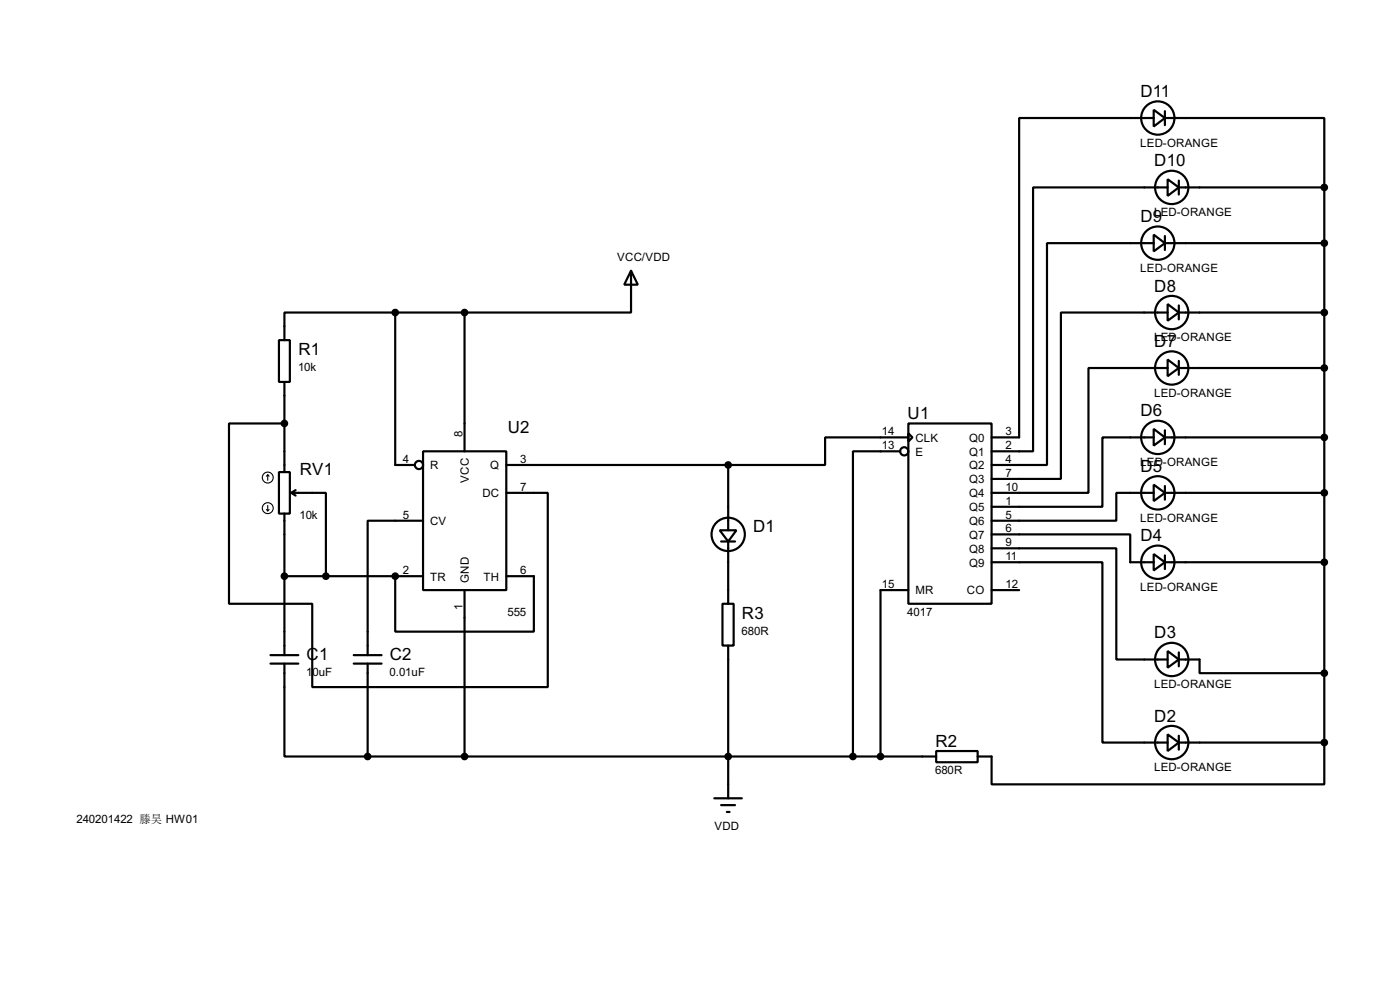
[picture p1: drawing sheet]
<svg xmlns="http://www.w3.org/2000/svg" width="256mm" height="180mm" viewBox="0 0 256 180" stroke-linecap="round" stroke-linejoin="round" font-family="sans-serif">
<g fill="none" stroke="#000" stroke-width=".4">
<path d="M211.4 20.1l2 1.5-2 1.6zM211.4 21.6h-24.7v58.5h-5M213.4 21.6h29.2v12.7M213.4 20.4v2.5M213.9 32.8l2.1 1.5-2.1 1.6zM213.9 34.3h-24.6v48.3h-7.6M216 34.3h26.6M216 33.1v2.5M242.6 34.3v101.6M72.4 57.2h-20.3v5.1M72.4 57.2h12.7M72.4 57.2v27.9h3.6"/>
<path d="M85.1 57.2v25.4M115.6 49.6l1.3 2.5h-2.5zM115.6 49.6v7.6h-30.5M211.4 43l2 1.5-2 1.5zM211.4 44.5h-19.6v40.6h-10.1M213.4 44.5h29.2M213.4 43.2v2.6M213.9 55.7l2.1 1.5-2.1 1.5zM213.9 57.2h-19.5v30.5h-12.7M216 57.2h26.6M216 55.9v2.6M51.1 62.3h2v7.6h-2z"/>
<path d="M52.1 77.5h-10.1v33h15.2v15.3h43.2v-35.6h-7.6M52.1 69.9v16.5M166.4 77.5h15.3v33h-15.3zM166.4 79.3l.8 .8-.8 .7zM211.4 78.5l2 1.6-2 1.5zM213.4 78.8v2.5M213.9 65.8l2.1 1.6-2.1 1.5zM213.9 67.4h-14.5v22.8h-17.7M216 67.4h26.6M216 66.1v2.5M51.1 86.4h2v7.6h-2zM52.1 94v25.9"/>
<path d="M53.4 90.2h6.3v15.3M53.4 90.2l.8 .5M54.2 89.7l-.8 .5M77.5 82.6h15.3v25.4h-15.3zM77.5 95.3h-10.1v24.6M92.8 85.1h40.6M131.9 97.1h3l-1.5 2zM132.1 99.1h2.6M133.4 85.1v12M133.4 99.1v11.4M164.9 82.6h-8.6v55.9M166.4 80.1h-15.2v5h-17.8"/>
<path d="M181.7 97.8h25.4v5.1h4.3M211.4 88.7l2 1.5-2 1.5zM211.4 80.1h-9.4v12.7h-20.3M211.4 90.2h-6.9v5.1h-22.8M213.4 90.2h29.2M213.4 80.1h29.2M213.4 89v2.5M49.6 119.9h5.1M52.1 105.5h25.4M64.8 119.9h5.1M72.4 105.5v10.1h25.4v-10.1h-5M85.1 108v30.5"/>
<path d="M132.4 110.5h2v7.7h-2zM133.4 118.2v27.9M166.4 108h-5.1v30.5M181.7 102.9h20.3v33h11.9M181.7 100.4h22.8v20.3h9.4M181.7 108h5M211.4 101.4l2 1.5-2 1.5zM213.4 102.9h29.2M213.4 101.7v2.5M213.9 119.2l2.1 1.5-2.1 1.5zM216 119.4v2.6M49.6 121.5h5.1"/>
<path d="M52.1 121.5v17h15.3M64.8 121.5h5.1M67.4 138.5h104.1M67.4 121.5v17M171.5 137.5h7.6v2h-7.6zM213.9 134.4l2.1 1.5-2.1 1.6zM216 120.7h3.8v2.5h22.8M216 135.9h26.6M216 134.7v2.5M242.6 135.9v7.7h-60.9v-5.1h-2.6M130.9 146.1h5M132.1 147.4h2.6"/>
<path d="M133.2 148.6h.5"/>
<circle cx="212.1" cy="21.6" r="3.1"/>
<circle cx="214.6" cy="34.3" r="3.1"/>
<circle cx="212.1" cy="44.5" r="3.1"/>
<circle cx="214.6" cy="57.2" r="3.1"/>
<circle cx="214.6" cy="67.4" r="3.1"/>
<circle cx="76.7" cy="85.1" r=".75"/>
<circle cx="133.4" cy="97.8" r="3.1"/>
<circle cx="165.6" cy="82.6" r=".75"/>
<circle cx="212.1" cy="80.1" r="3.1"/>
<circle cx="212.1" cy="90.2" r="3.1"/>
<circle cx="212.1" cy="102.9" r="3.1"/>
<circle cx="214.6" cy="120.7" r="3.1"/>
<circle cx="214.6" cy="135.9" r="3.1"/>
</g>
<circle cx="72.4" cy="105.5" r=".2" fill="#000"/>
<g fill="#000" stroke="#000" stroke-width=".4">
<circle cx="242.6" cy="34.3" r=".5"/>
<circle cx="72.4" cy="57.2" r=".5"/>
<circle cx="85.1" cy="57.2" r=".5"/>
<circle cx="242.6" cy="44.5" r=".5"/>
<circle cx="242.6" cy="57.2" r=".5"/>
<circle cx="52.1" cy="77.5" r=".5"/>
<circle cx="242.6" cy="67.4" r=".5"/>
<circle cx="133.4" cy="85.1" r=".5"/>
<circle cx="242.6" cy="90.2" r=".5"/>
<circle cx="242.6" cy="80.1" r=".5"/>
<circle cx="52.1" cy="105.5" r=".5"/>
<circle cx="59.7" cy="105.5" r=".5"/>
<circle cx="72.4" cy="105.5" r=".5"/>
<circle cx="242.6" cy="102.9" r=".5"/>
<circle cx="67.3" cy="138.5" r=".5"/>
<circle cx="85.1" cy="138.5" r=".5"/>
<circle cx="133.4" cy="138.5" r=".5"/>
<circle cx="156.2" cy="138.5" r=".5"/>
<circle cx="161.3" cy="138.5" r=".5"/>
<circle cx="242.6" cy="135.9" r=".5"/>
<circle cx="242.6" cy="123.2" r=".5"/>
</g>
<g fill="none" stroke="#000" stroke-width=".2">
<path d="M48.8 93.3l.3 .2M49.1 86.9l-.3 .3M49.1 86.9l.2 .3M49.1 86.9v1M49.1 92.5v1M49.3 93.3l-.2 .2"/>
<circle cx="49" cy="93" r="1"/>
<circle cx="49" cy="87.4" r="1"/>
</g>
<g font-size="3.5">
<text x="208.9" y="17.8">D11</text>
<text x="211.5" y="30.5">D10</text>
<text x="208.9" y="40.7">D9</text>
<text x="211.5" y="53.3">D8</text>
<text x="54.7" y="64.9">R1</text>
<text x="211.5" y="63.5">D7</text>
<text x="166.3" y="76.7">U1</text>
<text x="208.9" y="76.2">D6</text>
<text x="93" y="79.3">U2</text>
<text x="54.9" y="86.9">RV1</text>
<text x="208.9" y="86.4">D5</text>
<text x="138" y="97.5">D1</text>
<text x="208.9" y="99.1">D4</text>
<text x="135.9" y="113.2">R3</text>
<text x="211.5" y="116.9">D3</text>
<text x="56.2" y="120.9">C1</text>
<text x="71.4" y="120.9">C2</text>
<text x="171.4" y="136.7">R2</text>
<text x="211.5" y="132.1">D2</text>
</g>
<g font-size="2.4">
<text x="208.9" y="26.8">LED-ORANGE</text>
<text x="211.4" y="39.5">LED-ORANGE</text>
<text x="113.1" y="47.8">VCC/VDD</text>
<text x="208.9" y="49.7">LED-ORANGE</text>
<text x="211.4" y="62.4">LED-ORANGE</text>
<text x="54.6" y="67.9">10k</text>
<text x="211.4" y="72.6">LED-ORANGE</text>
<text x="84.7" y="80.1" transform="rotate(-90 84.7 80.1)">8</text>
<text x="161.6" y="79.7">14</text>
<text x="161.6" y="82.2">13</text>
<text x="167.7" y="80.8">CLK</text>
<text x="167.7" y="83.4">E</text>
<text x="177.5" y="80.8">Q0</text>
<text x="177.5" y="83.4">Q1</text>
<text x="184.2" y="79.7">3</text>
<text x="184.2" y="82.2">2</text>
<text x="73.8" y="84.7">4</text>
<text x="78.8" y="85.9">R</text>
<text x="85.9" y="88.4" transform="rotate(-90 85.9 88.4)">VCC</text>
<text x="89.8" y="85.9">Q</text>
<text x="95.3" y="89.8">7</text>
<text x="95.3" y="84.7">3</text>
<text x="177.5" y="85.9">Q2</text>
<text x="177.5" y="88.5">Q3</text>
<text x="184.2" y="84.7">4</text>
<text x="184.2" y="87.3">7</text>
<text x="184.2" y="89.8">10</text>
<text x="208.9" y="85.3">LED-ORANGE</text>
<text x="54.9" y="95">10k</text>
<text x="73.8" y="94.9">5</text>
<text x="88.4" y="91">DC</text>
<text x="177.5" y="91">Q4</text>
<text x="177.5" y="93.6">Q5</text>
<text x="184.2" y="92.4">1</text>
<text x="184.2" y="94.9">5</text>
<text x="208.9" y="95.5">LED-ORANGE</text>
<text x="78.8" y="96.1">CV</text>
<text x="177.5" y="96.1">Q6</text>
<text x="177.5" y="98.6">Q7</text>
<text x="177.5" y="101.2">Q8</text>
<text x="184.2" y="97.4">6</text>
<text x="184.2" y="100">9</text>
<text x="73.8" y="105.1">2</text>
<text x="78.8" y="106.3">TR</text>
<text x="85.9" y="106.7" transform="rotate(-90 85.9 106.7)">GND</text>
<text x="88.6" y="106.3">TH</text>
<text x="95.3" y="105.1">6</text>
<text x="161.6" y="107.6">15</text>
<text x="177.5" y="103.7">Q9</text>
<text x="184.2" y="107.6">12</text>
<text x="184.2" y="102.5">11</text>
<text x="84.7" y="111.7" transform="rotate(-90 84.7 111.7)">1</text>
<text x="93" y="112.7">555</text>
<text x="166.2" y="112.7">4017</text>
<text x="167.7" y="108.8">MR</text>
<text x="177.1" y="108.8">CO</text>
<text x="208.9" y="108.2">LED-ORANGE</text>
<text x="135.9" y="116.2">680R</text>
<text x="56.1" y="123.8">1</text>
<text x="57.3" y="123.8">0uF</text>
<text x="71.4" y="123.8">0.01uF</text>
<text x="211.4" y="126">LED-ORANGE</text>
<text x="171.3" y="141.7">680R</text>
<text x="211.4" y="141.2">LED-ORANGE</text>
<text x="14" y="150.6">240201422 滕昊 HW01</text>
<text x="130.9" y="152">VDD</text>
</g>
</svg>
